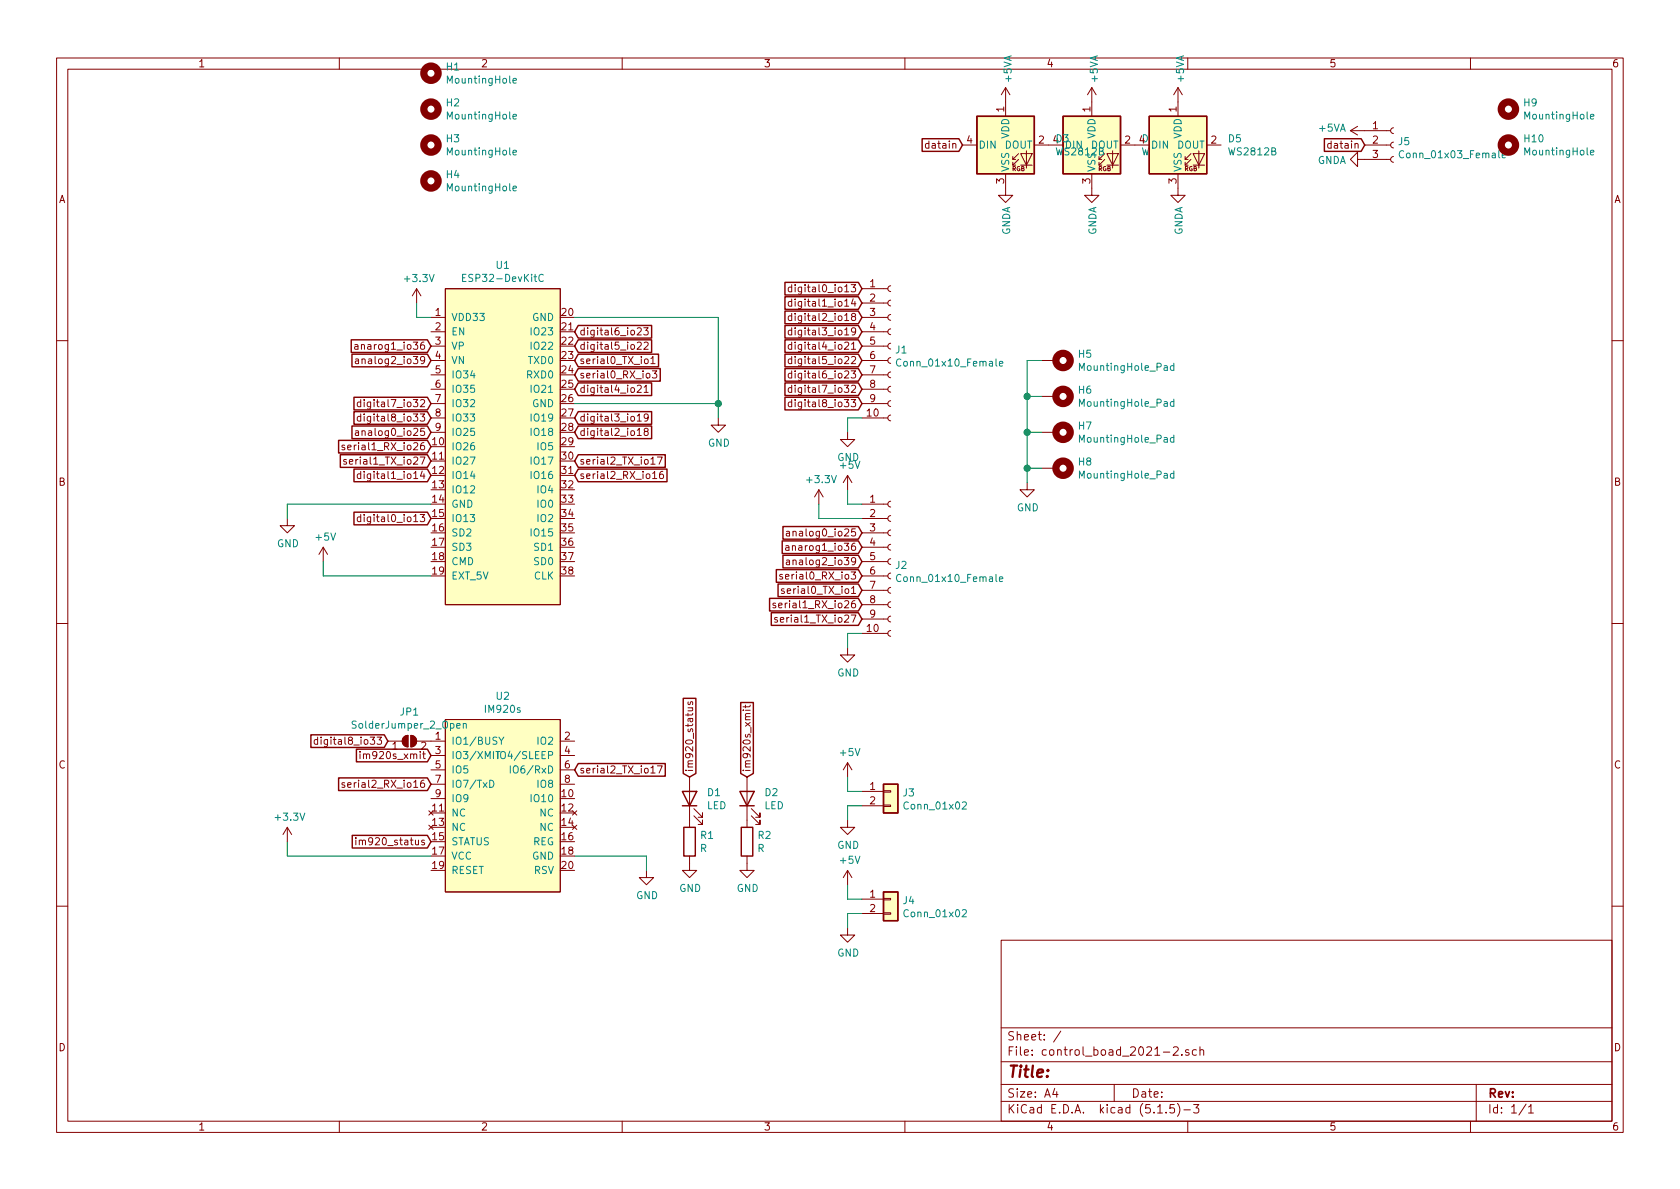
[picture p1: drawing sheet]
EESchema Schematic File Version 4
LIBS:control_boad_2021-2-cache
EELAYER 30 0
EELAYER END
$Descr A4 11693 8268
encoding utf-8
Sheet 1 1
Title ""
Date ""
Rev ""
Comp ""
Comment1 ""
Comment2 ""
Comment3 ""
Comment4 ""
$EndDescr
$Comp
L Boad_dev:ESP32-DevKitC U1
U 1 1
P 3500 3000
F 0 "U1" H 3500 4165 50  0000 C CNN
F 1 "ESP32-DevKitC" H 3500 4074 50  0000 C CNN
F 2 "Boad_dev:ESP32-DevKitC" H 3500 4050 50  0001 C CNN
F 3 "" H 3500 4050 50  0001 C CNN
	1    3500 3000
	1    0    0    -1  
$EndComp
$Comp
L power:+3.3V #PWR04
U 1 1
P 2900 2100
F 0 "#PWR04" H 2900 1950 50  0001 C CNN
F 1 "+3.3V" H 2915 2273 50  0000 C CNN
F 2 "" H 2900 2100 50  0001 C CNN
F 3 "" H 2900 2100 50  0001 C CNN
	1    2900 2100
	1    0    0    -1  
$EndComp
Wire Wire Line
	2900 2100 2900 2200
Wire Wire Line
	2900 2200 3000 2200
Wire Wire Line
	4000 2200 5000 2200
Wire Wire Line
	5000 2200 5000 2800
Wire Wire Line
	5000 2800 4000 2800
Wire Wire Line
	5000 2800 5000 2900
Connection ~ 5000 2800
$Comp
L power:GND #PWR06
U 1 1
P 5000 2900
F 0 "#PWR06" H 5000 2650 50  0001 C CNN
F 1 "GND" H 5005 2727 50  0000 C CNN
F 2 "" H 5000 2900 50  0001 C CNN
F 3 "" H 5000 2900 50  0001 C CNN
	1    5000 2900
	1    0    0    -1  
$EndComp
Wire Wire Line
	3000 3500 2000 3500
Wire Wire Line
	2000 3500 2000 3600
Wire Wire Line
	3000 4000 2250 4000
Wire Wire Line
	2250 4000 2250 3900
$Comp
L power:GND #PWR01
U 1 1
P 2000 3600
F 0 "#PWR01" H 2000 3350 50  0001 C CNN
F 1 "GND" H 2005 3427 50  0000 C CNN
F 2 "" H 2000 3600 50  0001 C CNN
F 3 "" H 2000 3600 50  0001 C CNN
	1    2000 3600
	1    0    0    -1  
$EndComp
$Comp
L power:+5V #PWR03
U 1 1
P 2250 3900
F 0 "#PWR03" H 2250 3750 50  0001 C CNN
F 1 "+5V" H 2265 4073 50  0000 C CNN
F 2 "" H 2250 3900 50  0001 C CNN
F 3 "" H 2250 3900 50  0001 C CNN
	1    2250 3900
	1    0    0    -1  
$EndComp
Text GLabel 4000 2500 2    50   Input ~ 0
serial0_TX_io1
Text GLabel 4000 2600 2    50   Input ~ 0
serial0_RX_io3
Text GLabel 4000 3200 2    50   Input ~ 0
serial2_TX_io17
Text GLabel 4000 3300 2    50   Input ~ 0
serial2_RX_io16
Text GLabel 3000 3200 0    50   Input ~ 0
serial1_TX_io27
Text GLabel 3000 3100 0    50   Input ~ 0
serial1_RX_io26
Text GLabel 3000 3000 0    50   Input ~ 0
analog0_io25
Text GLabel 3000 2400 0    50   Input ~ 0
anarog1_io36
Text GLabel 3000 2500 0    50   Input ~ 0
analog2_io39
Text GLabel 3000 3300 0    50   Input ~ 0
digital1_io14
Text GLabel 4000 3000 2    50   Input ~ 0
digital2_io18
Text GLabel 4000 2900 2    50   Input ~ 0
digital3_io19
Text GLabel 4000 2700 2    50   Input ~ 0
digital4_io21
Text GLabel 4000 2400 2    50   Input ~ 0
digital5_io22
Text GLabel 4000 2300 2    50   Input ~ 0
digital6_io23
Text GLabel 3000 2800 0    50   Input ~ 0
digital7_io32
Text GLabel 3000 2900 0    50   Input ~ 0
digital8_io33
Text GLabel 3000 3600 0    50   Input ~ 0
digital0_io13
Text GLabel 6000 2000 0    50   Input ~ 0
digital0_io13
Text GLabel 6000 2100 0    50   Input ~ 0
digital1_io14
Text GLabel 6000 2200 0    50   Input ~ 0
digital2_io18
Text GLabel 6000 2300 0    50   Input ~ 0
digital3_io19
Text GLabel 6000 2400 0    50   Input ~ 0
digital4_io21
Text GLabel 6000 2500 0    50   Input ~ 0
digital5_io22
Text GLabel 6000 2600 0    50   Input ~ 0
digital6_io23
Text GLabel 6000 2700 0    50   Input ~ 0
digital7_io32
Text GLabel 2700 5150 0    50   Input ~ 0
digital8_io33
Text GLabel 6000 3700 0    50   Input ~ 0
analog0_io25
Text GLabel 6000 3800 0    50   Input ~ 0
anarog1_io36
Text GLabel 6000 3900 0    50   Input ~ 0
analog2_io39
Text GLabel 6000 4100 0    50   Input ~ 0
serial0_TX_io1
Text GLabel 6000 4000 0    50   Input ~ 0
serial0_RX_io3
Text GLabel 6000 4300 0    50   Input ~ 0
serial1_TX_io27
Text GLabel 6000 4200 0    50   Input ~ 0
serial1_RX_io26
$Comp
L Connector:Conn_01x10_Female J1
U 1 1
P 6200 2400
F 0 "J1" H 6228 2376 50  0000 L CNN
F 1 "Conn_01x10_Female" H 6228 2285 50  0000 L CNN
F 2 "Connector_PinSocket_2.54mm:PinSocket_1x10_P2.54mm_Vertical" H 6200 2400 50  0001 C CNN
F 3 "~" H 6200 2400 50  0001 C CNN
	1    6200 2400
	1    0    0    -1  
$EndComp
$Comp
L Connector:Conn_01x10_Female J2
U 1 1
P 6200 3900
F 0 "J2" H 6228 3876 50  0000 L CNN
F 1 "Conn_01x10_Female" H 6228 3785 50  0000 L CNN
F 2 "Connector_PinSocket_2.54mm:PinSocket_1x10_P2.54mm_Vertical" H 6200 3900 50  0001 C CNN
F 3 "~" H 6200 3900 50  0001 C CNN
	1    6200 3900
	1    0    0    -1  
$EndComp
$Comp
L power:GND #PWR08
U 1 1
P 5900 3000
F 0 "#PWR08" H 5900 2750 50  0001 C CNN
F 1 "GND" H 5905 2827 50  0000 C CNN
F 2 "" H 5900 3000 50  0001 C CNN
F 3 "" H 5900 3000 50  0001 C CNN
	1    5900 3000
	1    0    0    -1  
$EndComp
$Comp
L power:GND #PWR010
U 1 1
P 5900 4500
F 0 "#PWR010" H 5900 4250 50  0001 C CNN
F 1 "GND" H 5905 4327 50  0000 C CNN
F 2 "" H 5900 4500 50  0001 C CNN
F 3 "" H 5900 4500 50  0001 C CNN
	1    5900 4500
	1    0    0    -1  
$EndComp
$Comp
L power:+5V #PWR09
U 1 1
P 5900 3400
F 0 "#PWR09" H 5900 3250 50  0001 C CNN
F 1 "+5V" H 5915 3573 50  0000 C CNN
F 2 "" H 5900 3400 50  0001 C CNN
F 3 "" H 5900 3400 50  0001 C CNN
	1    5900 3400
	1    0    0    -1  
$EndComp
$Comp
L power:+3.3V #PWR07
U 1 1
P 5700 3500
F 0 "#PWR07" H 5700 3350 50  0001 C CNN
F 1 "+3.3V" H 5715 3673 50  0000 C CNN
F 2 "" H 5700 3500 50  0001 C CNN
F 3 "" H 5700 3500 50  0001 C CNN
	1    5700 3500
	1    0    0    -1  
$EndComp
Wire Wire Line
	5900 3400 5900 3500
Wire Wire Line
	5900 3500 6000 3500
Wire Wire Line
	6000 3600 5700 3600
Wire Wire Line
	6000 2900 5900 2900
Wire Wire Line
	5900 2900 5900 3000
Wire Wire Line
	5700 3500 5700 3600
Wire Wire Line
	5900 4500 5900 4400
Wire Wire Line
	5900 4400 6000 4400
$Comp
L interplan:IM920s U2
U 1 1
P 3500 5500
F 0 "U2" H 3500 6165 50  0000 C CNN
F 1 "IM920s" H 3500 6074 50  0000 C CNN
F 2 "interplan:IM920s" H 3500 6050 50  0001 C CNN
F 3 "" H 3500 6050 50  0001 C CNN
	1    3500 5500
	1    0    0    -1  
$EndComp
$Comp
L Jumper:SolderJumper_2_Open JP1
U 1 1
P 2850 5150
F 0 "JP1" H 2850 5355 50  0000 C CNN
F 1 "SolderJumper_2_Open" H 2850 5264 50  0000 C CNN
F 2 "Jumper:SolderJumper-2_P1.3mm_Open_TrianglePad1.0x1.5mm" H 2850 5150 50  0001 C CNN
F 3 "~" H 2850 5150 50  0001 C CNN
	1    2850 5150
	1    0    0    -1  
$EndComp
Text GLabel 3000 5250 0    50   Input ~ 0
im920s_xmit
Text GLabel 3000 5850 0    50   Input ~ 0
im920_status
Wire Wire Line
	3000 5950 2000 5950
Wire Wire Line
	2000 5950 2000 5850
$Comp
L power:+3.3V #PWR02
U 1 1
P 2000 5850
F 0 "#PWR02" H 2000 5700 50  0001 C CNN
F 1 "+3.3V" H 2015 6023 50  0000 C CNN
F 2 "" H 2000 5850 50  0001 C CNN
F 3 "" H 2000 5850 50  0001 C CNN
	1    2000 5850
	1    0    0    -1  
$EndComp
$Comp
L power:GND #PWR05
U 1 1
P 4500 6050
F 0 "#PWR05" H 4500 5800 50  0001 C CNN
F 1 "GND" H 4505 5877 50  0000 C CNN
F 2 "" H 4500 6050 50  0001 C CNN
F 3 "" H 4500 6050 50  0001 C CNN
	1    4500 6050
	1    0    0    -1  
$EndComp
Wire Wire Line
	4500 5950 4500 6050
Wire Wire Line
	4000 5950 4500 5950
Text GLabel 4000 5350 2    50   Input ~ 0
serial2_TX_io17
Text GLabel 3000 5450 0    50   Input ~ 0
serial2_RX_io16
$Comp
L Connector_Generic:Conn_01x02 J3
U 1 1
P 6200 5500
F 0 "J3" H 6280 5492 50  0000 L CNN
F 1 "Conn_01x02" H 6280 5401 50  0000 L CNN
F 2 "Connector_USB_additional:USB micro B 2pin" H 6200 5500 50  0001 C CNN
F 3 "~" H 6200 5500 50  0001 C CNN
	1    6200 5500
	1    0    0    -1  
$EndComp
Wire Wire Line
	6000 5500 5900 5500
Wire Wire Line
	5900 5500 5900 5400
Wire Wire Line
	6000 5600 5900 5600
Wire Wire Line
	5900 5600 5900 5700
$Comp
L power:+5V #PWR011
U 1 1
P 5900 5400
F 0 "#PWR011" H 5900 5250 50  0001 C CNN
F 1 "+5V" H 5915 5573 50  0000 C CNN
F 2 "" H 5900 5400 50  0001 C CNN
F 3 "" H 5900 5400 50  0001 C CNN
	1    5900 5400
	1    0    0    -1  
$EndComp
$Comp
L power:GND #PWR012
U 1 1
P 5900 5700
F 0 "#PWR012" H 5900 5450 50  0001 C CNN
F 1 "GND" H 5905 5527 50  0000 C CNN
F 2 "" H 5900 5700 50  0001 C CNN
F 3 "" H 5900 5700 50  0001 C CNN
	1    5900 5700
	1    0    0    -1  
$EndComp
Text GLabel 6000 2800 0    50   Input ~ 0
digital8_io33
$Comp
L Mechanical:MountingHole H1
U 1 1
P 3000 500
F 0 "H1" H 3100 546 50  0000 L CNN
F 1 "MountingHole" H 3100 455 50  0000 L CNN
F 2 "MountingHole:MountingHole_3.2mm_M3_Pad_Via" H 3000 500 50  0001 C CNN
F 3 "~" H 3000 500 50  0001 C CNN
	1    3000 500 
	1    0    0    -1  
$EndComp
$Comp
L Mechanical:MountingHole H2
U 1 1
P 3000 750
F 0 "H2" H 3100 796 50  0000 L CNN
F 1 "MountingHole" H 3100 705 50  0000 L CNN
F 2 "MountingHole:MountingHole_3.2mm_M3_Pad_Via" H 3000 750 50  0001 C CNN
F 3 "~" H 3000 750 50  0001 C CNN
	1    3000 750 
	1    0    0    -1  
$EndComp
$Comp
L Mechanical:MountingHole H3
U 1 1
P 3000 1000
F 0 "H3" H 3100 1046 50  0000 L CNN
F 1 "MountingHole" H 3100 955 50  0000 L CNN
F 2 "MountingHole:MountingHole_3.2mm_M3_Pad_Via" H 3000 1000 50  0001 C CNN
F 3 "~" H 3000 1000 50  0001 C CNN
	1    3000 1000
	1    0    0    -1  
$EndComp
$Comp
L Mechanical:MountingHole H4
U 1 1
P 3000 1250
F 0 "H4" H 3100 1296 50  0000 L CNN
F 1 "MountingHole" H 3100 1205 50  0000 L CNN
F 2 "MountingHole:MountingHole_3.2mm_M3_Pad_Via" H 3000 1250 50  0001 C CNN
F 3 "~" H 3000 1250 50  0001 C CNN
	1    3000 1250
	1    0    0    -1  
$EndComp
$Comp
L Mechanical:MountingHole_Pad H5
U 1 1
P 7350 2500
F 0 "H5" V 7304 2650 50  0000 L CNN
F 1 "MountingHole_Pad" V 7395 2650 50  0000 L CNN
F 2 "MountingHole:MountingHole_3.2mm_M3_Pad" H 7350 2500 50  0001 C CNN
F 3 "~" H 7350 2500 50  0001 C CNN
	1    7350 2500
	0    1    1    0   
$EndComp
$Comp
L Mechanical:MountingHole_Pad H6
U 1 1
P 7350 2750
F 0 "H6" V 7304 2900 50  0000 L CNN
F 1 "MountingHole_Pad" V 7395 2900 50  0000 L CNN
F 2 "MountingHole:MountingHole_3.2mm_M3_Pad" H 7350 2750 50  0001 C CNN
F 3 "~" H 7350 2750 50  0001 C CNN
	1    7350 2750
	0    1    1    0   
$EndComp
$Comp
L Mechanical:MountingHole_Pad H7
U 1 1
P 7350 3000
F 0 "H7" V 7304 3150 50  0000 L CNN
F 1 "MountingHole_Pad" V 7395 3150 50  0000 L CNN
F 2 "MountingHole:MountingHole_3.2mm_M3_Pad" H 7350 3000 50  0001 C CNN
F 3 "~" H 7350 3000 50  0001 C CNN
	1    7350 3000
	0    1    1    0   
$EndComp
$Comp
L Mechanical:MountingHole_Pad H8
U 1 1
P 7350 3250
F 0 "H8" V 7304 3400 50  0000 L CNN
F 1 "MountingHole_Pad" V 7395 3400 50  0000 L CNN
F 2 "MountingHole:MountingHole_3.2mm_M3_Pad" H 7350 3250 50  0001 C CNN
F 3 "~" H 7350 3250 50  0001 C CNN
	1    7350 3250
	0    1    1    0   
$EndComp
Wire Wire Line
	7250 2500 7150 2500
Wire Wire Line
	7150 2500 7150 2750
Wire Wire Line
	7250 3250 7150 3250
Connection ~ 7150 3250
Wire Wire Line
	7150 3250 7150 3350
Wire Wire Line
	7150 3000 7250 3000
Connection ~ 7150 3000
Wire Wire Line
	7150 3000 7150 3250
Wire Wire Line
	7250 2750 7150 2750
Connection ~ 7150 2750
Wire Wire Line
	7150 2750 7150 3000
$Comp
L power:GND #PWR013
U 1 1
P 7150 3350
F 0 "#PWR013" H 7150 3100 50  0001 C CNN
F 1 "GND" H 7155 3177 50  0000 C CNN
F 2 "" H 7150 3350 50  0001 C CNN
F 3 "" H 7150 3350 50  0001 C CNN
	1    7150 3350
	1    0    0    -1  
$EndComp
Text GLabel 5200 5400 1    50   Input ~ 0
im920s_xmit
Text GLabel 4800 5400 1    50   Input ~ 0
im920_status
$Comp
L Device:LED D1
U 1 1
P 4800 5550
F 0 "D1" V 4839 5432 50  0000 R CNN
F 1 "LED" V 4748 5432 50  0000 R CNN
F 2 "LED_SMD:LED_0603_1608Metric" H 4800 5550 50  0001 C CNN
F 3 "~" H 4800 5550 50  0001 C CNN
	1    4800 5550
	0    -1   -1   0   
$EndComp
$Comp
L Device:LED D2
U 1 1
P 5200 5550
F 0 "D2" V 5239 5432 50  0000 R CNN
F 1 "LED" V 5148 5432 50  0000 R CNN
F 2 "LED_SMD:LED_0603_1608Metric" H 5200 5550 50  0001 C CNN
F 3 "~" H 5200 5550 50  0001 C CNN
	1    5200 5550
	0    -1   -1   0   
$EndComp
$Comp
L Device:R R1
U 1 1
P 4800 5850
F 0 "R1" H 4870 5896 50  0000 L CNN
F 1 "R" H 4870 5805 50  0000 L CNN
F 2 "Resistor_SMD:R_0603_1608Metric" V 4730 5850 50  0001 C CNN
F 3 "~" H 4800 5850 50  0001 C CNN
	1    4800 5850
	1    0    0    -1  
$EndComp
$Comp
L Device:R R2
U 1 1
P 5200 5850
F 0 "R2" H 5270 5896 50  0000 L CNN
F 1 "R" H 5270 5805 50  0000 L CNN
F 2 "Resistor_SMD:R_0603_1608Metric" V 5130 5850 50  0001 C CNN
F 3 "~" H 5200 5850 50  0001 C CNN
	1    5200 5850
	1    0    0    -1  
$EndComp
$Comp
L power:GND #PWR014
U 1 1
P 4800 6000
F 0 "#PWR014" H 4800 5750 50  0001 C CNN
F 1 "GND" H 4805 5827 50  0000 C CNN
F 2 "" H 4800 6000 50  0001 C CNN
F 3 "" H 4800 6000 50  0001 C CNN
	1    4800 6000
	1    0    0    -1  
$EndComp
$Comp
L power:GND #PWR015
U 1 1
P 5200 6000
F 0 "#PWR015" H 5200 5750 50  0001 C CNN
F 1 "GND" H 5205 5827 50  0000 C CNN
F 2 "" H 5200 6000 50  0001 C CNN
F 3 "" H 5200 6000 50  0001 C CNN
	1    5200 6000
	1    0    0    -1  
$EndComp
$Comp
L Connector_Generic:Conn_01x02 J4
U 1 1
P 6200 6250
F 0 "J4" H 6280 6242 50  0000 L CNN
F 1 "Conn_01x02" H 6280 6151 50  0000 L CNN
F 2 "Connector_USB_additional:USB micro B 2pin" H 6200 6250 50  0001 C CNN
F 3 "~" H 6200 6250 50  0001 C CNN
	1    6200 6250
	1    0    0    -1  
$EndComp
Wire Wire Line
	6000 6250 5900 6250
Wire Wire Line
	5900 6250 5900 6150
Wire Wire Line
	6000 6350 5900 6350
Wire Wire Line
	5900 6350 5900 6450
$Comp
L power:+5V #PWR016
U 1 1
P 5900 6150
F 0 "#PWR016" H 5900 6000 50  0001 C CNN
F 1 "+5V" H 5915 6323 50  0000 C CNN
F 2 "" H 5900 6150 50  0001 C CNN
F 3 "" H 5900 6150 50  0001 C CNN
	1    5900 6150
	1    0    0    -1  
$EndComp
$Comp
L power:GND #PWR017
U 1 1
P 5900 6450
F 0 "#PWR017" H 5900 6200 50  0001 C CNN
F 1 "GND" H 5905 6277 50  0000 C CNN
F 2 "" H 5900 6450 50  0001 C CNN
F 3 "" H 5900 6450 50  0001 C CNN
	1    5900 6450
	1    0    0    -1  
$EndComp
$Comp
L Connector:Conn_01x03_Female J5
U 1 1
P 9700 1000
F 0 "J5" H 9728 1026 50  0000 L CNN
F 1 "Conn_01x03_Female" H 9728 935 50  0000 L CNN
F 2 "Connector_JST:JST_XA_B03B-XASK-1_1x03_P2.50mm_Vertical" H 9700 1000 50  0001 C CNN
F 3 "~" H 9700 1000 50  0001 C CNN
	1    9700 1000
	1    0    0    -1  
$EndComp
$Comp
L power:+5VA #PWR024
U 1 1
P 9500 900
F 0 "#PWR024" H 9500 750 50  0001 C CNN
F 1 "+5VA" V 9515 1027 50  0000 L CNN
F 2 "" H 9500 900 50  0001 C CNN
F 3 "" H 9500 900 50  0001 C CNN
	1    9500 900 
	0    -1   -1   0   
$EndComp
Text GLabel 9500 1000 0    50   Input ~ 0
datain
$Comp
L power:GNDA #PWR025
U 1 1
P 9500 1100
F 0 "#PWR025" H 9500 850 50  0001 C CNN
F 1 "GNDA" V 9505 973 50  0000 R CNN
F 2 "" H 9500 1100 50  0001 C CNN
F 3 "" H 9500 1100 50  0001 C CNN
	1    9500 1100
	0    1    1    0   
$EndComp
$Comp
L Mechanical:MountingHole H9
U 1 1
P 10500 750
F 0 "H9" H 10600 796 50  0000 L CNN
F 1 "MountingHole" H 10600 705 50  0000 L CNN
F 2 "MountingHole:MountingHole_3.2mm_M3_Pad" H 10500 750 50  0001 C CNN
F 3 "~" H 10500 750 50  0001 C CNN
	1    10500 750 
	1    0    0    -1  
$EndComp
$Comp
L Mechanical:MountingHole H10
U 1 1
P 10500 1000
F 0 "H10" H 10600 1046 50  0000 L CNN
F 1 "MountingHole" H 10600 955 50  0000 L CNN
F 2 "MountingHole:MountingHole_3.2mm_M3_Pad" H 10500 1000 50  0001 C CNN
F 3 "~" H 10500 1000 50  0001 C CNN
	1    10500 1000
	1    0    0    -1  
$EndComp
$Comp
L LED:WS2812B D3
U 1 1
P 7000 1000
F 0 "D3" H 7344 1046 50  0000 L CNN
F 1 "WS2812B" H 7344 955 50  0000 L CNN
F 2 "LED_SMD:LED_WS2812B_PLCC4_5.0x5.0mm_P3.2mm" H 7050 700 50  0001 L TNN
F 3 "https://cdn-shop.adafruit.com/datasheets/WS2812B.pdf" H 7100 625 50  0001 L TNN
	1    7000 1000
	1    0    0    -1  
$EndComp
$Comp
L LED:WS2812B D5
U 1 1
P 8200 1000
F 0 "D5" H 8544 1046 50  0000 L CNN
F 1 "WS2812B" H 8544 955 50  0000 L CNN
F 2 "LED_SMD:LED_WS2812B_PLCC4_5.0x5.0mm_P3.2mm" H 8250 700 50  0001 L TNN
F 3 "https://cdn-shop.adafruit.com/datasheets/WS2812B.pdf" H 8300 625 50  0001 L TNN
	1    8200 1000
	1    0    0    -1  
$EndComp
$Comp
L power:GNDA #PWR019
U 1 1
P 7000 1300
F 0 "#PWR019" H 7000 1050 50  0001 C CNN
F 1 "GNDA" V 7005 1173 50  0000 R CNN
F 2 "" H 7000 1300 50  0001 C CNN
F 3 "" H 7000 1300 50  0001 C CNN
	1    7000 1300
	1    0    0    -1  
$EndComp
$Comp
L power:GNDA #PWR021
U 1 1
P 7600 1300
F 0 "#PWR021" H 7600 1050 50  0001 C CNN
F 1 "GNDA" V 7605 1173 50  0000 R CNN
F 2 "" H 7600 1300 50  0001 C CNN
F 3 "" H 7600 1300 50  0001 C CNN
	1    7600 1300
	1    0    0    -1  
$EndComp
$Comp
L power:GNDA #PWR023
U 1 1
P 8200 1300
F 0 "#PWR023" H 8200 1050 50  0001 C CNN
F 1 "GNDA" V 8205 1173 50  0000 R CNN
F 2 "" H 8200 1300 50  0001 C CNN
F 3 "" H 8200 1300 50  0001 C CNN
	1    8200 1300
	1    0    0    -1  
$EndComp
$Comp
L power:+5VA #PWR018
U 1 1
P 7000 700
F 0 "#PWR018" H 7000 550 50  0001 C CNN
F 1 "+5VA" V 7015 827 50  0000 L CNN
F 2 "" H 7000 700 50  0001 C CNN
F 3 "" H 7000 700 50  0001 C CNN
	1    7000 700 
	1    0    0    -1  
$EndComp
$Comp
L LED:WS2812B D4
U 1 1
P 7600 1000
F 0 "D4" H 7944 1046 50  0000 L CNN
F 1 "WS2812B" H 7944 955 50  0000 L CNN
F 2 "LED_SMD:LED_WS2812B_PLCC4_5.0x5.0mm_P3.2mm" H 7650 700 50  0001 L TNN
F 3 "https://cdn-shop.adafruit.com/datasheets/WS2812B.pdf" H 7700 625 50  0001 L TNN
	1    7600 1000
	1    0    0    -1  
$EndComp
$Comp
L power:+5VA #PWR020
U 1 1
P 7600 700
F 0 "#PWR020" H 7600 550 50  0001 C CNN
F 1 "+5VA" V 7615 827 50  0000 L CNN
F 2 "" H 7600 700 50  0001 C CNN
F 3 "" H 7600 700 50  0001 C CNN
	1    7600 700 
	1    0    0    -1  
$EndComp
$Comp
L power:+5VA #PWR022
U 1 1
P 8200 700
F 0 "#PWR022" H 8200 550 50  0001 C CNN
F 1 "+5VA" V 8215 827 50  0000 L CNN
F 2 "" H 8200 700 50  0001 C CNN
F 3 "" H 8200 700 50  0001 C CNN
	1    8200 700 
	1    0    0    -1  
$EndComp
Text GLabel 6700 1000 0    50   Input ~ 0
datain
$EndSCHEMATC
